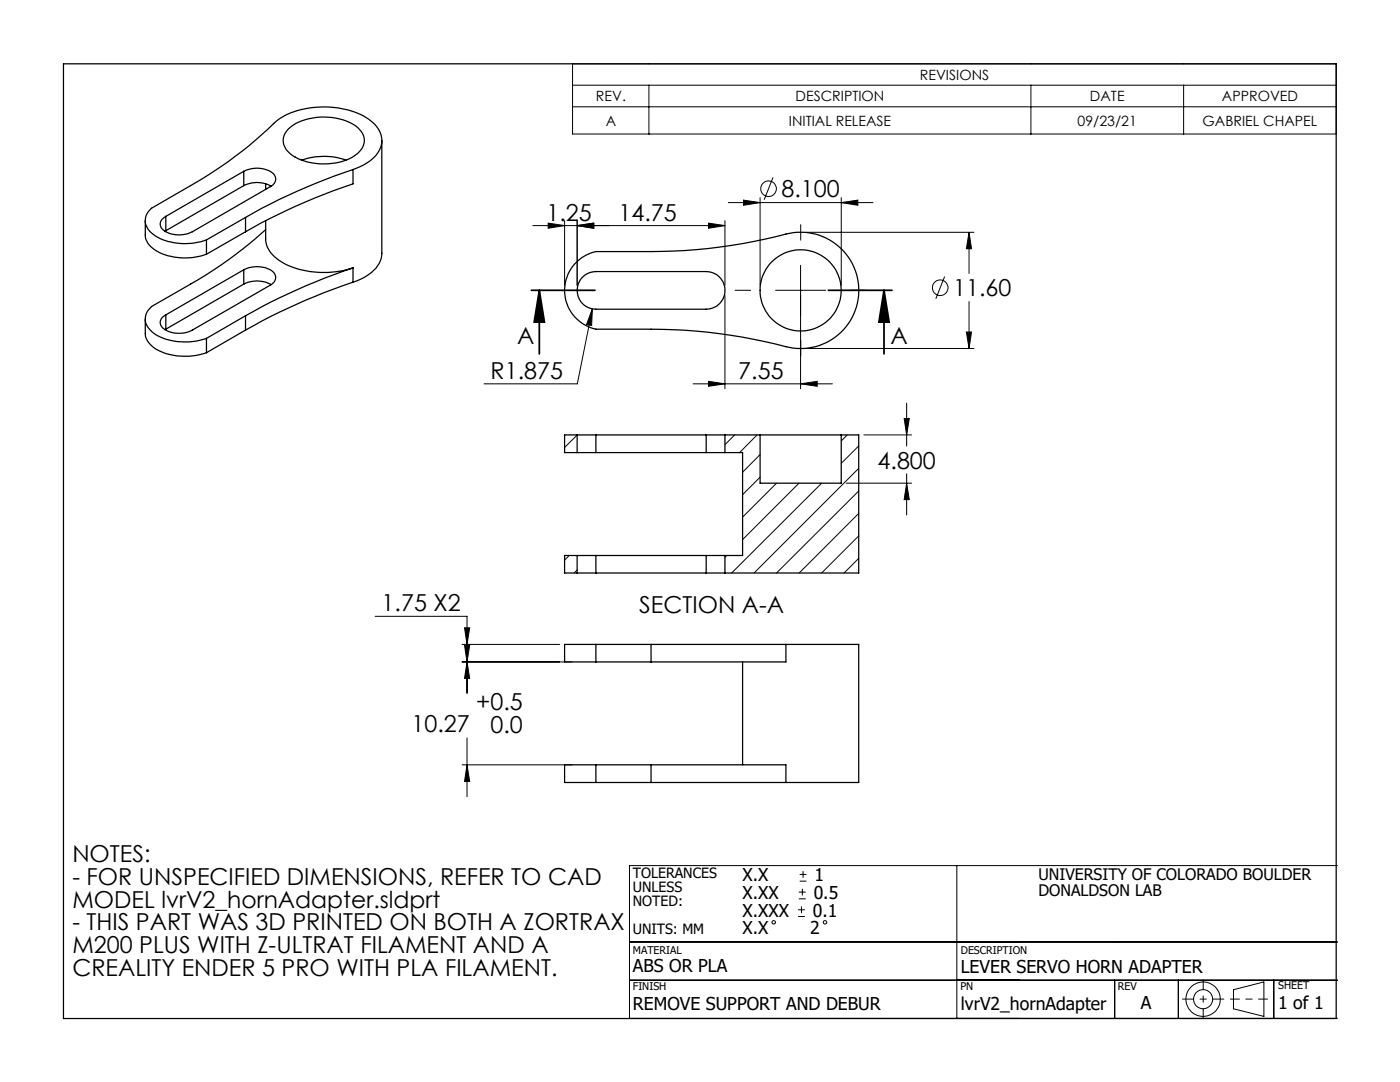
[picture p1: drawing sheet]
<svg xmlns="http://www.w3.org/2000/svg" width="279mm" height="216mm" viewBox="0 0 279 216" stroke-linecap="round" stroke-linejoin="round" font-family="sans-serif">
<g fill="none" stroke="#000" stroke-width=".2">
<path d="M114.3 12.7h152.4v14h-152.4zM114.3 17h152.4M129.5 17v9.7M205.7 17v9.7M236.2 17v9.7M114.3 21.3h152.4M148.4 39.9l3.3 .5-3.3 .6zM151.7 39.4v17.5M154.3 35.4l-1.8 4.5M167.9 39.4v17.5M106.3 45h38.4M109.4 44.5l3.3 .5-3.3 .5z"/>
<path d="M112.7 44v12.9M115.2 45l3.3-.5v1zM115.2 44v12.9M141.4 44.5l3.3 .5-3.3 .5zM144.7 44v12.9M144.7 58.9v18.7M145.3 40.4h28.9M154.8 57.9h10M159.8 53v24.6M160.8 46.4h33.6M167.9 40.4l3.3-.5v1.1zM188.5 55.2l-1.7 4.4"/>
<path d="M193.4 46.4l.5 3.2h-1zM193.4 46.4v8.2M118.2 61.6l-3 15h-18.6M118.2 61.6l-.1 3.3-1-.1zM138.3 76.6h27.8M141.4 76.1l3.3 .5-3.3 .5zM159.8 76.6l3.3-.5v1zM160.8 69.5h33.6M192.9 66.3h1l-.5 3.2zM193.4 60.2v9.3M115.2 86.8l-2.5 2.5M146.6 86.8l-1.9 1.9"/>
<path d="M151.1 86.8l-3.5 3.5M151.7 90.7l-3.5 3.5M151.7 95.2l-3.5 3.5M155 96.4l-6.8 6.8M159.5 96.4l-11.3 11.3M164 96.4l-18 17.9M168.9 96.4h13M169.1 86.8l-1.2 1.2M171.4 89l-3.5 3.5M171.4 93.5l-20.9 20.8M171.4 98l-16.4 16.3M172.4 86.8h9.5"/>
<path d="M180.4 83.5h1.1l-.6 3.3zM180.9 96.4l.6 3.3h-1.1zM180.9 80.4v8.6M180.9 94.5v8.3M113.6 110.8l-.9 1M115.2 113.7l-.6 .6M145 110.8l-.3 .4M171.4 102.4l-11.9 11.9M171.4 106.9l-7.4 7.4M171.4 111.4l-2.9 2.9M74.9 123h18.3v15.4M92.2 128.6h19.5"/>
<path d="M92.2 132.1h22M92.7 125.3h1l-.5 3.3zM92.7 128.8h1l-.5 3.3zM93.2 132.1l.5 3.3h-1zM92.2 152.6h22M93.2 147.2v11.8M93.2 152.6l.5 3.3h-1zM159.4 179.4h1.4M159.4 178h1.4M159.6 175.8h1.3M159.6 174.5h1.3M160.1 177.3v1.4"/>
<path d="M160.3 173.8v1.4M191 172.7v30.5M266.9 172.7h-141.3v30.5h141.3M125.6 195.6h141.3M125.6 188h141.3M159.3 182.9h1.3M159.3 181.5h1.3M159.9 180.9v1.3M222.5 195.6v7.6M235.2 195.6v7.6M246.2 197.5l6-1.6v6.9l-6-1.5zM254.2 195.6v7.6"/>
<circle cx="153.4" cy="37.6" r="1.56"/>
<circle cx="187.6" cy="57.4" r="1.56"/>
<circle cx="154.4" cy="184" r=".34"/>
<circle cx="164.7" cy="184" r=".34"/>
<circle cx="240.1" cy="199.4" r="3.4"/>
<circle cx="240.1" cy="199.4" r="1.91"/>
</g>
<path d="M236 199.4h8.2" fill="none" stroke="#000" stroke-width=".2" stroke-dasharray="15.2 1.3 1.3 1.3" stroke-dashoffset="13"/>
<path d="M240.1 195.5v7.7" fill="none" stroke="#000" stroke-width=".2" stroke-dasharray="15.2 1.3 1.3 1.3" stroke-dashoffset="13.3"/>
<path d="M245.6 199.4h7.4" fill="none" stroke="#000" stroke-width=".2" stroke-dasharray="15.2 1.3 1.3 1.3" stroke-dashoffset="13.4"/>
<g fill="none" stroke="#000" stroke-width=".25">
<path d="M12.7 12.7h254v190.5h-254zM48.6 34.2a5.6 5.6 0 0 1 6.1 .6 1.58 1.58 0 0 1-.8 2.5l-15.5 8.9a5.3 5.3 0 0 1-6.2-.8 1.61 1.61 0 0 1 .9-2.2M48.6 37a5.8 5.8 0 0 1 5.5 .1M48.6 34.2l-15.5 9M48.6 34.2v2.8M48.6 37l-15.5 9M53 36.7v1.1M57.6 25.7a11.5 11.5 0 0 1 9.6-2.1 7.1 7.1 0 0 1 5.3 3.3 3.3 3.3 0 0 1-1.6 4 12.2 12.2 0 0 1-12.8-.1 3.2 3.2 0 0 1-.5-5.1zM60.2 32a13 13 0 0 1 8.8 0M70.4 33.8a8.4 8.4 0 0 0 5.6-4.4 4.8 4.8 0 0 0-2.4-5.6 17.7 17.7 0 0 0-17.7-.2l-.5 .4a84.4 84.4 0 0 1-17.4 13l-7.8 4.6a3.1 3.1 0 0 0 .5 5.2 12.1 12.1 0 0 0 10.5 1.1M70.4 33.8a117.8 117.8 0 0 0-21.4 9.6M70.4 33.8v2.9a117.8 117.8 0 0 0-21.4 9.5"/>
<path d="M76.2 28v22.5a6.1 6.1 0 0 1-3.9 5.1l-1.9 .7M29 44v2.9a4.3 4.3 0 0 0 3 3.6 12.7 12.7 0 0 0 9.2 .2M33.1 43.2v2.8M33.1 46l-.2 .1M41.2 47.9v2.8M48.6 53.8a5.6 5.6 0 0 1 6.1 .6 1.59 1.59 0 0 1-.8 2.5l-15.5 9a5.2 5.2 0 0 1-6.2-.8 1.57 1.57 0 0 1 .9-2.3M48.6 56.7a5.8 5.8 0 0 1 5.5 .1M48.6 53.8v2.9M48.6 53.8l-15.5 9M48.6 56.7l-15.5 9M49 43.4l-7.8 4.5M49 43.4v2.8"/>
<path d="M49 46.2l-7.8 4.5M53 45.8a86 86 0 0 1-15 10.9l-7.8 4.5a3.2 3.2 0 0 0 .5 5.3 12.1 12.1 0 0 0 10.5 1M53 44v3.7a5.6 5.6 0 0 0 3.2 4.5 18.1 18.1 0 0 0 14.2 1.2M70.4 53.4a124.7 124.7 0 0 0-21.4 9.6M70.4 56.3a124.7 124.7 0 0 0-21.4 9.6M70.4 53.4v2.9M114.8 52.6a8.1 8.1 0 0 1 4.1-2.4 247 247 0 0 0 17.8-.2 116.5 116.5 0 0 0 21.6-3.6 11.6 11.6 0 0 1 13.1 12.3 11.6 11.6 0 0 1-14.6 10.5 105.9 105.9 0 0 0-26.9-3.5h-11a7.9 7.9 0 0 1-4.1-13.1zM116.3 55.3l1.4-.9 1.2-.2h22a3.8 3.8 0 0 1 3.8 3.7 3.8 3.8 0 0 1-3.8 3.8h-22a3.8 3.8 0 0 1-3.4-2.3 3.8 3.8 0 0 1 .8-4.1zM29 63.7v2.8a4.5 4.5 0 0 0 3.5 3.8 13.1 13.1 0 0 0 8.7 .1M33.1 62.8v2.9M33.1 65.7l-.2 .1M41.2 67.5v2.9"/>
<path d="M49 63v2.9M49 63l-7.8 4.5M49 65.9l-7.8 4.5M115.2 90.3h3.7M115.2 86.8h3.7M115.2 86.8h-2.5v3.5h2.5M115.2 86.8v3.5M118.9 86.8v3.5M118.9 90.3h22M118.9 86.8h22M140.9 86.8h3.8M140.9 90.3h3.8"/>
<path d="M140.9 86.8v3.5M144.7 90.3h3.5v20.5h-3.5M144.7 86.8v3.5M144.7 86.8h7M151.7 86.8h16.2M151.7 86.8v9.6h16.2v-9.6M167.9 86.8h3.5v27.5h-26.7M115.2 114.3h3.7M115.2 110.8h3.7M115.2 110.8h-2.5v3.5h2.5M115.2 110.8v3.5M118.9 110.8v3.5"/>
<path d="M118.9 114.3h22M118.9 110.8h22M140.9 110.8h3.8M140.9 114.3h3.8M140.9 110.8v3.5M144.7 110.8v3.5M118.9 128.6h-6.2v3.5h6.2M118.9 128.6v3.5M118.9 132.1h11M118.9 128.6h11M129.9 128.6h26.9M129.9 128.6v3.5"/>
<path d="M148.2 132.1v20.5M156.8 128.6h14.6v27.5h-14.6M156.8 128.6v3.5h-26.9M118.9 152.6h-6.2v3.5h6.2M118.9 152.6v3.5M118.9 152.6h11M118.9 156.1h11M129.9 152.6h26.9v3.5M129.9 156.1h26.9M129.9 152.6v3.5"/>
<circle cx="159.8" cy="57.9" r="8.1"/>
</g>
<path d="M106 57.9h12.7M107.6 57.9l1.1 6.4h-2.1zM107.6 57.9v12.7M165.3 57.9h12.7M176.4 57.9l1 6.4h-2zM176.4 57.9v12.7" fill="none" stroke="#000" stroke-width=".35"/>
<path d="M149.8 57.9h-3.1M159.8 47.9v-3.1M169.8 57.9h3.1M159.8 67.9v3.1" fill="none" stroke="#000" stroke-width=".2" stroke-dasharray="15.2 1.3 1.3 1.3"/>
<g fill="#000">
<path d="M115.2 45l3.3-.5v1zM109.4 44.5l3.3 .5-3.3 .5z"/>
<path d="M176.4 57.9l1 6.4h-2zM107.6 57.9l1.1 6.4h-2.1z"/>
<path d="M92.7 125.3h1l-.5 3.3zM93.2 132.1l.5 3.3h-1zM93.2 152.6l.5 3.3h-1zM92.7 128.8h1l-.5 3.3zM148.4 39.9l3.3 .5-3.3 .6zM167.9 40.4l3.3-.5v1.1zM115.2 45l3.3-.5v1zM141.4 44.5l3.3 .5-3.3 .5zM141.4 76.1l3.3 .5-3.3 .5zM159.8 76.6l3.3-.5v1zM192.9 66.3h1l-.5 3.2zM193.4 46.4l.5 3.2h-1zM118.2 61.6l-1.1 3.2 1 .1zM180.4 83.5h1.1l-.6 3.3zM180.9 96.4l.6 3.3h-1.1z"/>
</g>
<g font-size="4.7">
<text x="156" y="39.4">8.100</text>
<text x="109.1" y="44">1.25</text>
<text x="123.4" y="44">14.75</text>
<text x="190.2" y="59.1">11.60</text>
<text x="103.2" y="68.7">A</text>
<text x="177.7" y="68.7">A</text>
<text x="97.9" y="75.6">R1.875</text>
<text x="147.3" y="75.6">7.55</text>
<text x="175.1" y="93.5">4.800</text>
<text x="76.2" y="121.9">1.75 X2</text>
<text x="127.6" y="122.3">SECTION A-A</text>
<text x="95" y="141.7">+0.5</text>
<text x="82.1" y="146.2">10.27</text>
<text x="97.9" y="146.2">0.0</text>
<text x="14.4" y="172">NOTES:</text>
<text x="14.4" y="176.6">- FOR UNSPECIFIED DIMENSIONS, REFER TO CAD</text>
<text x="14.4" y="181.1">MODEL lvrV2_hornAdapter.sldprt</text>
<text x="14.4" y="185.6">- THIS PART WAS 3D PRINTED ON BOTH A ZORTRAX</text>
<text x="14.4" y="190.1">M200 PLUS WITH Z-ULTRAT FILAMENT AND A</text>
<text x="14.4" y="194.7">CREALITY ENDER 5 PRO WITH PLA FILAMENT.</text>
</g>
<g font-size="3.5">
<text x="148.2" y="175.8">X.X</text>
<text x="148.2" y="179.4">X.XX</text>
<text x="162.4" y="179.4">0.5</text>
<text x="162.5" y="175.8">1</text>
<text x="148.2" y="182.9">X.XXX</text>
<text x="162.2" y="182.9">0.1</text>
<text x="148.2" y="186.4">X.X</text>
<text x="161.7" y="186.4">2</text>
<text x="126.3" y="193.9">ABS OR PLA</text>
<text x="191.8" y="194.2">LEVER SERVO HORN ADAPTER</text>
<text x="126.3" y="201.6">REMOVE SUPPORT AND DEBUR</text>
<text x="191.8" y="201.5">lvrV2_hornAdapter</text>
<text x="227.7" y="201.4">A</text>
<text x="255.1" y="201.3">1 of 1</text>
</g>
<g font-size="3.2">
<text x="207.2" y="175.6">UNIVERSITY OF COLORADO BOULDER</text>
<text x="207.2" y="178.8">DONALDSON LAB</text>
</g>
<g font-size="2.8">
<text x="183.6" y="15.9">REVISIONS</text>
<text x="118.9" y="20.2">REV.</text>
<text x="158.8" y="20.2">DESCRIPTION</text>
<text x="217.5" y="20.2">DATE</text>
<text x="243.9" y="20.2">APPROVED</text>
<text x="120.9" y="25.1">A</text>
<text x="157.4" y="25.1">INITIAL RELEASE</text>
<text x="215.1" y="25.1">09/23/21</text>
<text x="240" y="25.1">GABRIEL CHAPEL</text>
<text x="126.3" y="175.1">TOLERANCES</text>
<text x="126.3" y="178">UNLESS</text>
<text x="126.3" y="180.8">NOTED:</text>
<text x="126.3" y="186.4">UNITS: MM</text>
</g>
<g font-size="2.1">
<text x="126.3" y="190.3">MATERIAL</text>
<text x="191.8" y="190.3">DESCRIPTION</text>
<text x="126.3" y="197.4">FINISH</text>
<text x="191.7" y="197.4">PN</text>
<text x="223.1" y="197.4">REV</text>
<text x="255.1" y="197.4">SHEET</text>
</g>
</svg>
